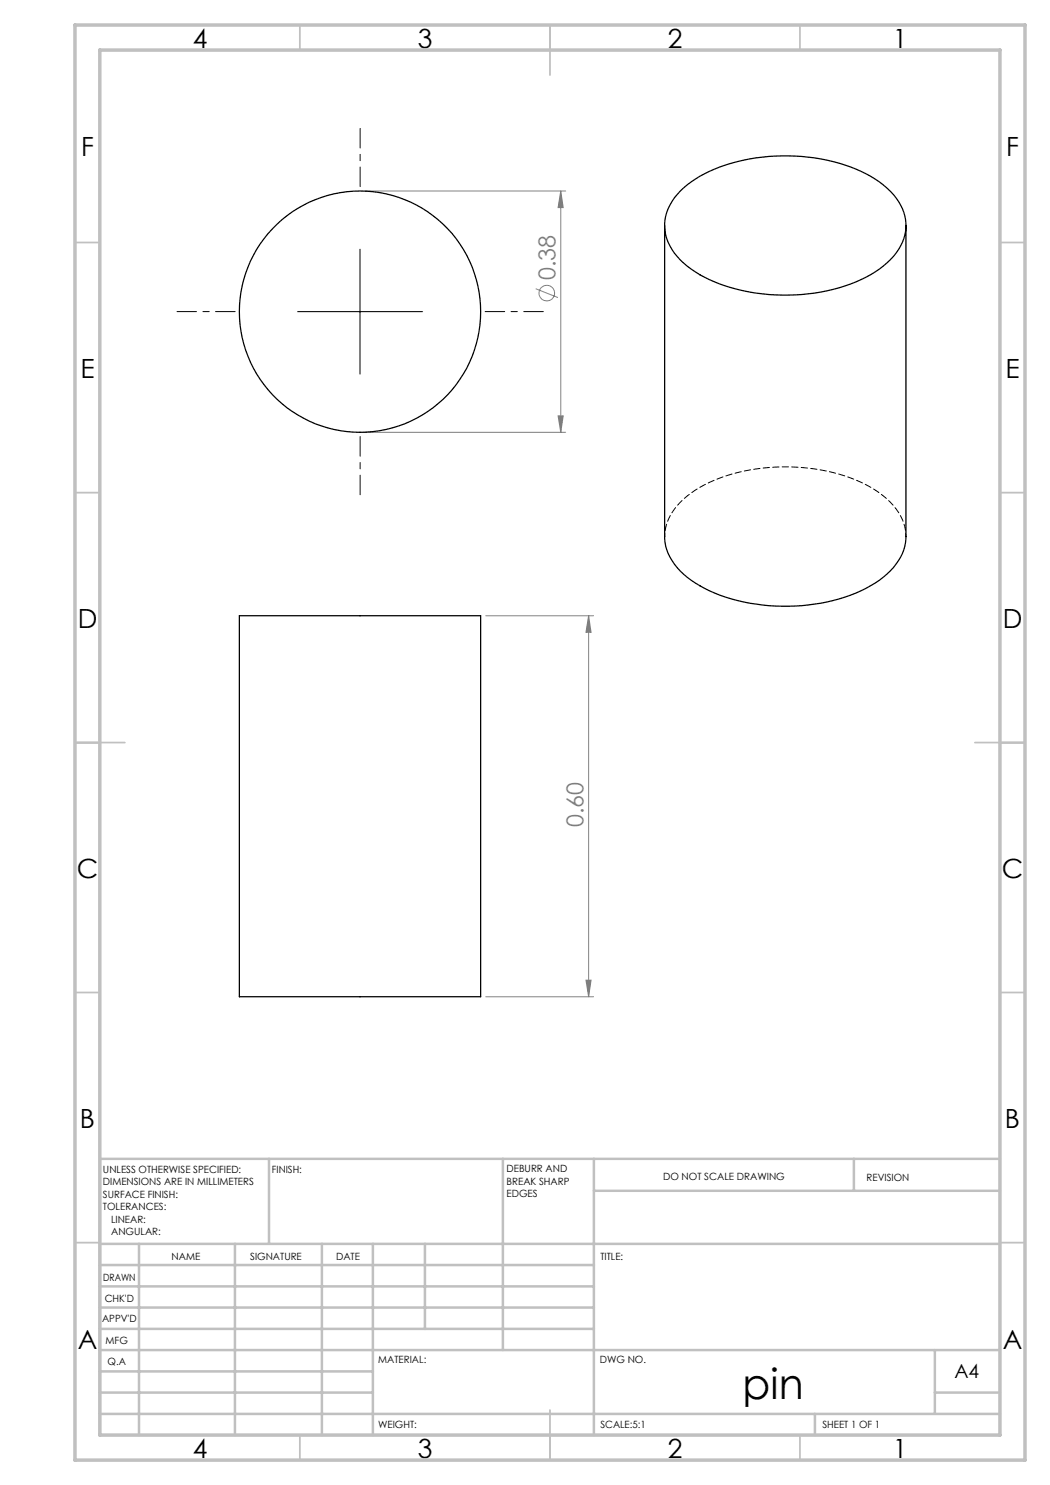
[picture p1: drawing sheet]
<svg xmlns="http://www.w3.org/2000/svg" width="210mm" height="297mm" viewBox="0 0 210 297" stroke-linecap="round" stroke-linejoin="round" font-family="sans-serif">
<g fill="none" stroke="#808080" stroke-width=".2">
<path d="M73 38.2h40.1M112.1 38.2l.5 3.3h-1zM112.1 38.2v48.3M107.1 57.7l4.5 1.8M73 86.5h40.1M111.6 83.2h1l-.5 3.3zM97.2 123.2h21.5M117.7 123.2v76.2M117.7 123.2l.5 3.3h-1zM97.2 199.4h21.5M117.2 196h1l-.5 3.4z"/>
<circle cx="109.4" cy="58.6" r="1.55"/>
</g>
<path d="M72 37.3v-11.6M47 62.3h-11.6M97 62.3h11.7M72 87.3v11.6" fill="none" stroke="#000" stroke-width=".2" stroke-dasharray="15.2 1.3 1.3 1.3" stroke-dashoffset="11.3"/>
<path d="M72 49.8v25M59.5 62.3h25" fill="none" stroke="#000" stroke-width=".2"/>
<g fill="none" stroke="#c0c0c0" stroke-width=".35">
<path d="M60 5v5M110 5v10M160 5v5M15 48.5h5M200 48.5h5M15 98.5h5M200 98.5h5M15 148.5h10M195 148.5h10M15 198.5h5M200 198.5h5M15 248.5h5"/>
<path d="M200 248.5h5M60 287v5M110 282v10M160 287v5"/>
</g>
<g fill="none" stroke="#c0c0c0" stroke-width=".5">
<path d="M53.8 231.8v17M100.6 231.8v38.2M118.8 231.8v55.2M118.8 238.2h81.2M170.8 231.8v6.4M200 231.8h-180v55.2M20 248.8h180M20 257.3h98.8M20 253h98.8M27.8 248.8v38.2M47 248.8v38.2M64.4 248.8v38.2"/>
<path d="M74.6 248.8v38.2M85 248.8v17M20 265.8h98.8M20 261.5h98.8M20 278.5h54.6M20 274.3h54.6M20 270h180M187 278.5h13M187 270v12.8M20 282.8h180M163 282.8v4.2"/>
</g>
<path d="M15 5h190v287h-190zM20 10h180v277h-180z" fill="none" stroke="#c0c0c0" stroke-width=".7"/>
<g fill="#808080">
<path d="M117.2 196h1l-.5 3.4zM117.7 123.2l.5 3.3h-1z"/>
<path d="M112.1 38.2l.5 3.3h-1zM111.6 83.2h1l-.5 3.3z"/>
</g>
<g fill="none" stroke="#000" stroke-width=".25">
<path d="M136 38.2a26.2 26.2 0 0 1 14-6.4 37.3 37.3 0 0 1 24.1 3.4 13 13 0 0 1 7 8.8 9.7 9.7 0 0 1-3.7 8.6 28.2 28.2 0 0 1-15.8 6.2 36.8 36.8 0 0 1-21.6-3.8 13 13 0 0 1-7-8.8 9.4 9.4 0 0 1 3-8zM132.9 45.1v62.2a10.9 10.9 0 0 0 5.4 8.8 33.3 33.3 0 0 0 19.4 5.1 32.9 32.9 0 0 0 18.2-5.1 11.3 11.3 0 0 0 5.3-8.8v-62.2M47.9 123.2h48.2v76.2h-48.2z"/>
<circle cx="72" cy="62.3" r="24.1"/>
</g>
<path d="M181.2 107.3a10.6 10.6 0 0 0-4.5-8.1 31.6 31.6 0 0 0-19-5.8 33.7 33.7 0 0 0-19.4 5.2 11.2 11.2 0 0 0-5.4 8.7" fill="none" stroke="#000" stroke-width=".2" stroke-dasharray="1.3 .6" stroke-dashoffset=".7"/>
<text font-size="8.5" x="148.5" y="279.7">pin</text>
<g font-size="5.3">
<text x="38.5" y="9.5">4</text>
<text x="83.5" y="9.5">3</text>
<text x="133.6" y="9.5">2</text>
<text x="178.6" y="9.5">1</text>
<text x="16.2" y="31.2">F</text>
<text x="201.2" y="31.2">F</text>
<text x="16.1" y="75.5">E</text>
<text x="201.1" y="75.5">E</text>
<text x="15.5" y="125.5">D</text>
<text x="200.5" y="125.5">D</text>
<text x="15.4" y="175.5">C</text>
<text x="200.4" y="175.5">C</text>
<text x="16" y="225.5">B</text>
<text x="201" y="225.5">B</text>
<text x="15.5" y="269.7">A</text>
<text x="200.5" y="269.7">A</text>
<text x="38.5" y="291.5">4</text>
<text x="83.5" y="291.5">3</text>
<text x="133.6" y="291.5">2</text>
<text x="178.6" y="291.5">1</text>
</g>
<g font-size="4.7" fill="#808080">
<text x="111.1" y="56" transform="rotate(-90 111.1 56)">0.38</text>
<text x="116.7" y="165.4" transform="rotate(-90 116.7 165.4)">0.60</text>
</g>
<text font-size="3.9" x="190.9" y="275.5">A4</text>
<g font-size="2">
<text x="20.6" y="234.6">UNLESS OTHERWISE SPECIFIED:</text>
<text x="20.6" y="237.1">DIMENSIONS ARE IN MILLIMETERS</text>
<text x="20.6" y="239.6">SURFACE FINISH:</text>
<text x="54.4" y="234.6">FINISH:</text>
<text x="101.3" y="234.5">DEBURR AND</text>
<text x="101.3" y="237">BREAK SHARP</text>
<text x="101.3" y="239.5">EDGES</text>
<text x="132.6" y="236">DO NOT SCALE DRAWING</text>
<text x="173.3" y="236.2">REVISION</text>
<text x="20.6" y="242.1">TOLERANCES:</text>
<text x="22.2" y="244.6">LINEAR:</text>
<text x="22.2" y="247.1">ANGULAR:</text>
<text x="34.3" y="252">NAME</text>
<text x="50" y="251.9">SIGNATURE</text>
<text x="67.2" y="251.9">DATE</text>
<text x="120.1" y="251.9">TITLE:</text>
<text x="20.6" y="256.1">DRAWN</text>
<text x="20.9" y="260.3">CHK'D</text>
<text x="20.4" y="264.4">APPV'D</text>
<text x="21.1" y="268.8">MFG</text>
<text x="21.5" y="273">Q.A</text>
<text x="75.6" y="272.5">MATERIAL:</text>
<text x="120" y="272.5">DWG NO.</text>
<text x="75.6" y="285.5">WEIGHT:</text>
<text x="120.1" y="285.6">SCALE:5:1</text>
<text x="164.5" y="285.6">SHEET 1 OF 1</text>
</g>
</svg>
